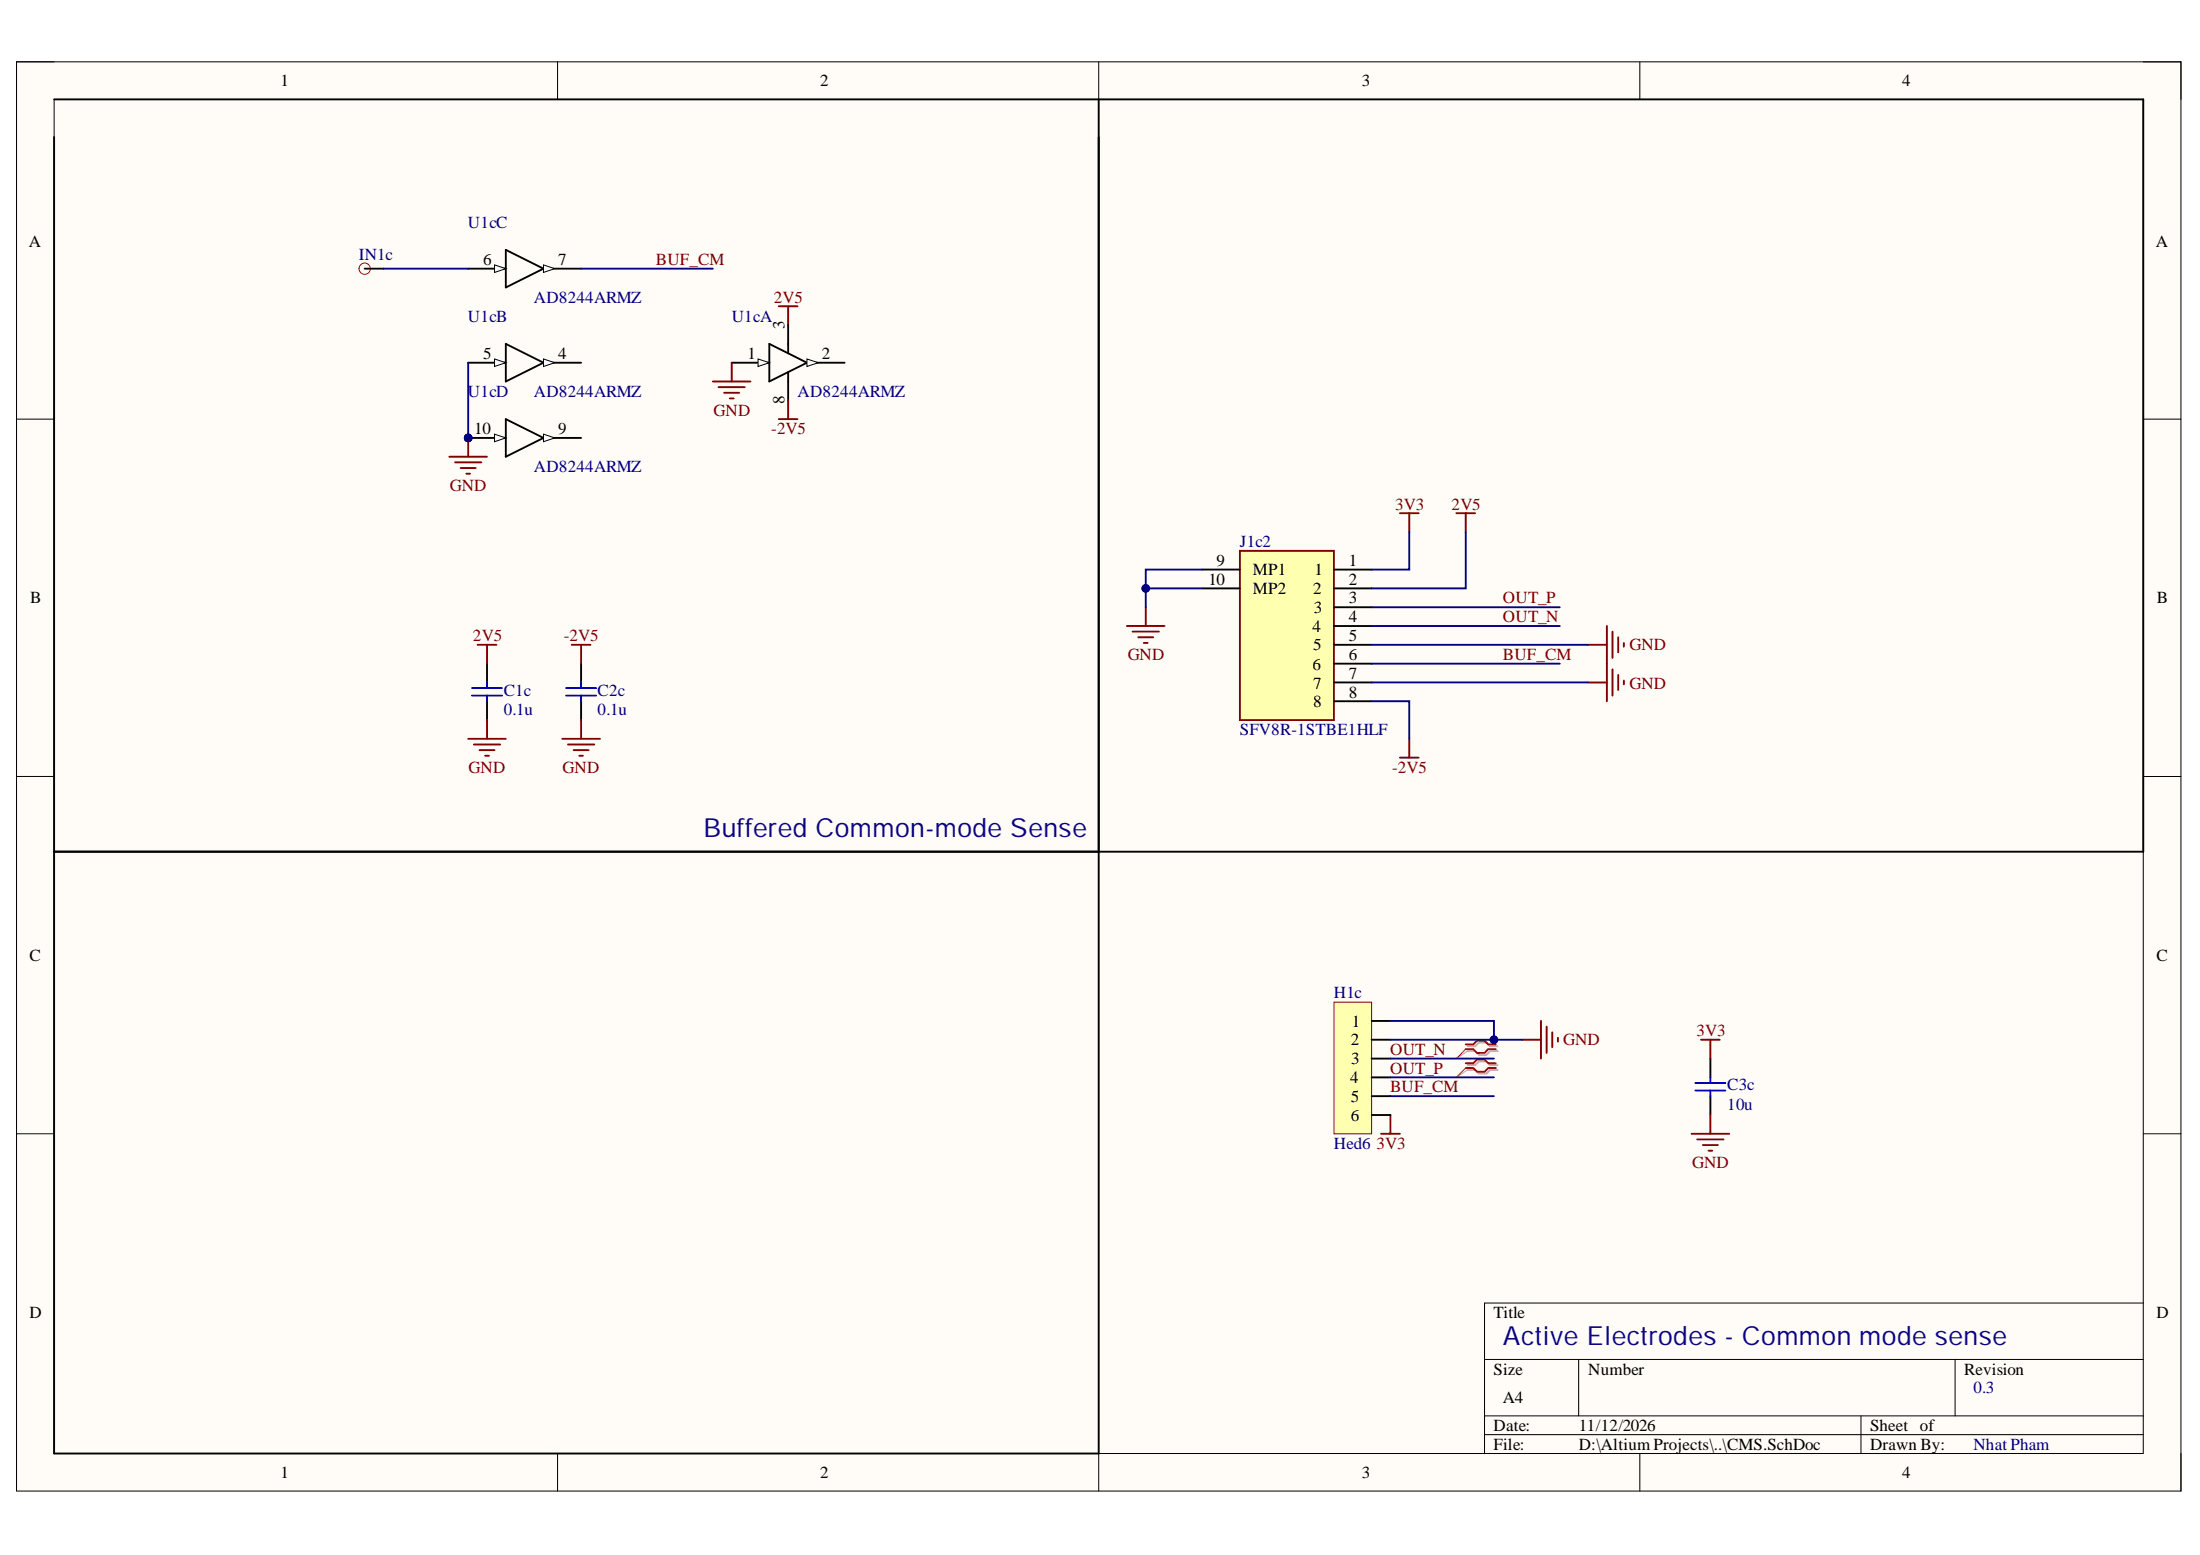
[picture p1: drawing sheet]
<svg xmlns="http://www.w3.org/2000/svg" width="297mm" height="210mm" viewBox="0 0 297 210" stroke-linecap="round" stroke-linejoin="round" font-family="sans-serif">
<path d="M2.2 8.3h292.3v193h-292.3z" fill-rule="evenodd" fill="#fffcf8"/>
<path d="M2.2 8.3h292.3v193h-292.3z" fill="none" stroke="#000" stroke-width=".14"/>
<path d="M7.3 13.4h282.1v182.8h-282.1z" fill-rule="evenodd" fill="#fffcf8"/>
<g fill="none" stroke="#000" stroke-width=".14">
<path d="M2.2 8.3h5.1M7.3 13.4h282.1v182.8h-282.1zM75.3 8.3v5.1M148.3 8.3v5.1M221.4 8.3v5.1M289.4 8.3h5.1v5.1M2.2 56.6h5.1M289.4 56.6h5.1M2.2 104.8h5.1M289.4 104.8h5.1M2.2 153h5.1M289.4 153h5.1"/>
<path d="M289.4 175.9h-89v20.3M75.3 196.2v5.1M148.3 196.2v5.1M200.4 183.5h89M200.4 191.1h89M200.4 193.7h89M213.1 183.5v7.6M221.4 196.2v5.1M251.3 191.1v5.1M264 183.5v7.6M294.5 196.2v5.1"/>
</g>
<path d="M7.3 13.4h282.1v101.6h-282.1M148.3 13.4v182.8h-141v-177.7M103.9 46.4l5.1 2.6-5.1 2.5zM106.4 46.4v1.3M106.4 50.2v3.8M109 49h5M230.9 142.9v2.5M230.9 148v2.5" fill="none" stroke="#000" stroke-width=".25"/>
<g fill="none" stroke="#800000" stroke-width=".25">
<path d="M105.1 41.3h2.6M106.4 41.3v2.6M208.1 137.8v5.1M208.8 138.6v3.5M209.6 139.3v2.1M186.5 153h2.5M187.7 150.5v2.5M205.5 140.3h2.6M210.3 140.1v.5M228.4 153h5.1M229.2 153.8h3.5M229.7 140.3h2.5"/>
<path d="M229.9 154.6h2M230.7 155.3h.5M230.9 140.3v2.6M230.9 150.5v2.5"/>
</g>
<path d="M198.2 143.8h1l.5-.5h1l.5 .5h1M198.2 144.4h1l.5 .5h1l.5-.5h1M198.2 141.2h1l.5-.5h1l.5 .5h1M198.2 141.9h1l.5 .5h1l.5-.5h1" fill="none" stroke="#d0a19e" stroke-width=".25"/>
<path d="M198.2 144.4l-1.6 1M198.2 141.9l-1.6 1" fill="none" stroke="#d0a19e" stroke-width=".14"/>
<path d="M197.9 143.5h1l.5-.5h1l.5 .5h1.1M197.9 144.2h1l.5 .5h1l.5-.5h1.1M197.9 141h1l.5-.5h1l.5 .5h1.1M197.9 141.6h1l.5 .5h1l.5-.5h1.1" fill="none" stroke="#f00" stroke-width=".25"/>
<path d="M197.9 144.2l-1.3 1.2M197.9 141.6l-1.3 1.3" fill="none" stroke="#f00" stroke-width=".14"/>
<path d="M228.9 147.2h4.1M228.9 146.2h4.1M230.9 145.4v.8M230.9 147.2v.8" fill="none" stroke="#00f" stroke-width=".25"/>
<path d="M109 48.5l1.5 .5-1.5 .5z" fill="#f8fcff"/>
<path d="M109 48.5l1.5 .5-1.5 .5z" fill="none" stroke="#000" stroke-width=".14"/>
<path d="M98.8 49h5.1M106.4 43.9v2.5" fill="none" stroke="#000" stroke-width=".25"/>
<path d="M102.3 48.5l1.6 .5-1.6 .5z" fill="#f8fcff"/>
<path d="M102.3 48.5l1.6 .5-1.6 .5z" fill="none" stroke="#000" stroke-width=".14"/>
<path d="M105.1 56.6h2.6M106.4 54v2.6" fill="none" stroke="#800000" stroke-width=".25"/>
<circle cx="49.2" cy="36.3" r=".76" fill="none" stroke="#f00" stroke-width=".14"/>
<path d="M49.2 36.3h2.6M68.3 46.4l5.1 2.6-5.1 2.5zM73.4 49h5.1" fill="none" stroke="#000" stroke-width=".25"/>
<path d="M73.4 48.5l1.5 .5-1.5 .5z" fill="#f8fcff"/>
<path d="M73.4 48.5l1.5 .5-1.5 .5z" fill="none" stroke="#000" stroke-width=".14"/>
<path d="M63.2 49h5.1" fill="none" stroke="#000" stroke-width=".25"/>
<path d="M66.8 48.5l1.5 .5-1.5 .5z" fill="#f8fcff"/>
<path d="M66.8 48.5l1.5 .5-1.5 .5z" fill="none" stroke="#000" stroke-width=".14"/>
<path d="M68.3 33.7l5.1 2.6-5.1 2.5zM73.4 36.3h5.1" fill="none" stroke="#000" stroke-width=".25"/>
<path d="M73.4 35.8l1.5 .5-1.5 .5z" fill="#f8fcff"/>
<path d="M73.4 35.8l1.5 .5-1.5 .5z" fill="none" stroke="#000" stroke-width=".14"/>
<path d="M63.2 36.3h5.1" fill="none" stroke="#000" stroke-width=".25"/>
<path d="M66.8 35.8l1.5 .5-1.5 .5z" fill="#f8fcff"/>
<path d="M66.8 35.8l1.5 .5-1.5 .5z" fill="none" stroke="#000" stroke-width=".14"/>
<path d="M68.3 56.6l5.1 2.5-5.1 2.6zM73.4 59.1h5.1" fill="none" stroke="#000" stroke-width=".25"/>
<path d="M73.4 58.6l1.5 .5-1.5 .5z" fill="#f8fcff"/>
<path d="M73.4 58.6l1.5 .5-1.5 .5z" fill="none" stroke="#000" stroke-width=".14"/>
<path d="M63.2 59.1h5.1M65.8 89.6v2.5M65.8 94.7v2.5M78.5 89.6v2.5M78.5 94.7v2.5" fill="none" stroke="#000" stroke-width=".25"/>
<g fill="none" stroke="#800000" stroke-width=".25">
<path d="M63.2 59.1v2.6M96.2 51.5h5.1M97 52.3h3.6M97.8 53h2M98.5 53.8h.5M98.8 49v2.5M60.7 61.7h5.1M61.4 62.4h3.6M62.2 63.2h2M63 63.9h.5M63.2 99.7h5.1M64.5 87h2.5"/>
<path d="M65.8 87v2.6M65.8 97.2v2.5M75.9 99.7h5.1M77.2 87h2.5M78.5 87v2.6M78.5 97.2v2.5M64 100.5h3.5M64.7 101.3h2.1M65.5 102h.5M76.7 100.5h3.5M77.4 101.3h2.1M78.2 102h.5"/>
</g>
<path d="M63.7 93.9h4.1M63.7 92.9h4.1M65.8 92.1v.8M65.8 93.9v.8M76.4 93.9h4.1M76.4 92.9h4.1M78.5 92.1v.8M78.5 93.9v.8" fill="none" stroke="#00f" stroke-width=".25"/>
<path d="M180.1 135.3h5.1v17.7h-5.1z" fill-rule="evenodd" fill="#ffffb0"/>
<path d="M180.1 135.3h5.1v17.7h-5.1z" fill="none" stroke="#800000" stroke-width=".14"/>
<path d="M185.2 137.8h2.5M185.2 140.3h2.5M185.2 142.9h2.5M185.2 145.4h2.5M185.2 148h2.5M185.2 150.5h2.5" fill="none" stroke="#000" stroke-width=".25"/>
<path d="M167.4 74.4h12.7v22.8h-12.7z" fill-rule="evenodd" fill="#ffffb0"/>
<g fill="none" stroke="#800000" stroke-width=".25">
<path d="M167.4 74.4h12.7v22.8h-12.7zM189 69.3h2.5M190.3 69.3v2.5M196.6 69.3h2.6M197.9 69.3v2.5M152.2 84.5h5M152.9 85.3h3.6M153.7 86h2M154.4 86.8h.6M154.7 82v2.5M214.4 87h2.6M217 84.5v5.1"/>
<path d="M217.7 85.3v3.5M218.5 86v2.1M219.2 86.8v.5"/>
</g>
<path d="M162.3 76.9h5.1M162.3 79.4h5.1M180.1 76.9h5.1M180.1 79.4h5.1M180.1 82h5.1M180.1 84.5h5.1M180.1 87h5.1M180.1 89.6h5.1M180.1 92.1h5.1M180.1 94.7h5.1" fill="none" stroke="#000" stroke-width=".25"/>
<path d="M187.7 140.3h17.8M187.7 148h14M187.7 145.4h14M187.7 142.9h14" fill="none" stroke="#000080" stroke-width=".25"/>
<circle cx="201.7" cy="140.4" r=".51" fill="#000080"/>
<circle cx="201.7" cy="140.4" r=".51" fill="none" stroke="#000080" stroke-width=".14"/>
<path d="M187.7 137.8h14v2.5" fill="none" stroke="#000080" stroke-width=".25"/>
<circle cx="201.7" cy="140.4" r=".51" fill="#000080"/>
<circle cx="201.7" cy="140.4" r=".51" fill="none" stroke="#000080" stroke-width=".14"/>
<path d="M51.8 36.3h11.4M78.5 36.3h17.7M63.2 49v10.1M162.3 79.4h-7.6v2.6" fill="none" stroke="#000080" stroke-width=".25"/>
<circle cx="154.7" cy="79.4" r=".51" fill="#000080"/>
<circle cx="154.7" cy="79.4" r=".51" fill="none" stroke="#000080" stroke-width=".14"/>
<path d="M162.3 76.9h-7.6v2.5" fill="none" stroke="#000080" stroke-width=".25"/>
<circle cx="154.7" cy="79.4" r=".51" fill="#000080"/>
<circle cx="154.7" cy="79.4" r=".51" fill="none" stroke="#000080" stroke-width=".14"/>
<path d="M190.3 71.8v5.1h-5.1M197.9 71.8v7.6h-12.7M185.2 94.7h5.1v5M185.2 82h25.4M185.2 84.5h25.4M185.2 89.6h25.4M185.2 87h29.2M185.2 92.1h29.2" fill="none" stroke="#000080" stroke-width=".25"/>
<path d="M190.3 99.7v2.6M214.4 92.1h2.6M217 89.6v5.1M217.7 90.3v3.6M218.5 91.1v2M219.2 91.9v.5M189 102.3h2.5" fill="none" stroke="#800000" stroke-width=".25"/>
<g font-size="3.5" fill="#11037f">
<text x="95" y="113">Buffered Common-mode Sense</text>
<text x="202.9" y="181.5">Active Electrodes - Common mode sense</text>
</g>
<g font-size="2.3">
<text x="37.9" y="11.7">1</text>
<text x="110.7" y="11.7">2</text>
<text x="183.9" y="11.7">3</text>
<text x="256.8" y="11.7">4</text>
<text x="3.9" y="33.3">A</text>
<text x="65.2" y="35.8">6</text>
<text x="75.4" y="35.8">7</text>
<text x="291.1" y="33.3">A</text>
<text x="105.9" y="44.4" transform="rotate(-90 105.9 44.4)">3</text>
<text x="65.2" y="48.5">5</text>
<text x="75.4" y="48.5">4</text>
<text x="100.9" y="48.5">1</text>
<text x="111" y="48.5">2</text>
<text x="64" y="58.6">10</text>
<text x="75.4" y="58.6">9</text>
<text x="105.9" y="54.6" transform="rotate(-90 105.9 54.6)">8</text>
<text x="164.3" y="76.4">9</text>
<text x="169.2" y="77.6">MP1</text>
<text x="177.5" y="77.6">1</text>
<text x="182.1" y="76.4">1</text>
<text x="4.1" y="81.5">B</text>
<text x="163.2" y="78.9">10</text>
<text x="169.2" y="80.2">MP2</text>
<text x="177.3" y="80.2">2</text>
<text x="177.4" y="82.7">3</text>
<text x="182.1" y="78.9">2</text>
<text x="182.1" y="81.5">3</text>
<text x="182.1" y="84">4</text>
<text x="291.2" y="81.5">B</text>
<text x="177.2" y="85.3">4</text>
<text x="177.3" y="87.8">5</text>
<text x="182.1" y="86.5">5</text>
<text x="182.1" y="89.1">6</text>
<text x="177.2" y="90.4">6</text>
<text x="177.3" y="92.9">7</text>
<text x="177.3" y="95.5">8</text>
<text x="182.1" y="91.7">7</text>
<text x="182.1" y="94.2">8</text>
<text x="4" y="129.7">C</text>
<text x="291.1" y="129.7">C</text>
<text x="182.4" y="141.1">2</text>
<text x="182.5" y="143.6">3</text>
<text x="182.5" y="138.6">1</text>
<text x="182.3" y="146.2">4</text>
<text x="182.4" y="148.8">5</text>
<text x="182.4" y="151.3">6</text>
<text x="4" y="178">D</text>
<text x="201.7" y="178">Title</text>
<text x="291.1" y="178">D</text>
<text x="201.7" y="185.6">Size</text>
<text x="214.4" y="185.6">Number</text>
<text x="265.2" y="185.6">Revision</text>
<text x="202.9" y="189.4">A4</text>
<text x="201.7" y="193.2">Date:</text>
<text x="201.7" y="195.7">File:</text>
<text x="213.2" y="193.2">11/12/2026</text>
<text x="213.2" y="195.7">D:\Altium Projects\..\CMS.SchDoc</text>
<text x="252.5" y="193.2">Sheet of</text>
<text x="252.5" y="195.7">Drawn By:</text>
<text x="37.9" y="199.5">1</text>
<text x="110.7" y="199.5">2</text>
<text x="183.9" y="199.5">3</text>
<text x="256.8" y="199.5">4</text>
</g>
<g font-size="2.3" fill="#000080">
<text x="48.5" y="35.1">IN1c</text>
<text x="63.2" y="30.8">U1cC</text>
<text x="72.1" y="40.9">AD8244ARMZ</text>
<text x="63.2" y="43.4">U1cB</text>
<text x="98.8" y="43.4">U1cA</text>
<text x="63.2" y="53.6">U1cD</text>
<text x="72.1" y="53.6">AD8244ARMZ</text>
<text x="107.7" y="53.6">AD8244ARMZ</text>
<text x="72.1" y="63.7">AD8244ARMZ</text>
<text x="167.4" y="73.8">J1c2</text>
<text x="68" y="94">C1c</text>
<text x="80.7" y="94">C2c</text>
<text x="68" y="96.5">0.1u</text>
<text x="80.7" y="96.5">0.1u</text>
<text x="167.4" y="99.3">SFV8R-1STBE1HLF</text>
<text x="180.1" y="134.8">H1c</text>
<text x="233.2" y="149.8">10u</text>
<text x="233.2" y="147.2">C3c</text>
<text x="180.1" y="155.1">Hed6</text>
<text x="266.4" y="188.1">0.3</text>
<text x="266.4" y="195.7">Nhat Pham</text>
</g>
<g font-size="2.3" fill="#800000">
<text x="88.6" y="35.8">BUF_CM</text>
<text x="104.5" y="40.9">2V5</text>
<text x="96.3" y="56.1">GND</text>
<text x="104.1" y="58.6">-2V5</text>
<text x="60.7" y="66.2">GND</text>
<text x="188.4" y="68.8">3V3</text>
<text x="196" y="68.8">2V5</text>
<text x="202.9" y="81.5">OUT_P</text>
<text x="202.9" y="84">OUT_N</text>
<text x="63.9" y="86.5">2V5</text>
<text x="76.1" y="86.5">-2V5</text>
<text x="152.3" y="89.1">GND</text>
<text x="202.9" y="89.1">BUF_CM</text>
<text x="220" y="87.8">GND</text>
<text x="220" y="92.9">GND</text>
<text x="63.3" y="104.4">GND</text>
<text x="76" y="104.4">GND</text>
<text x="188" y="104.4">-2V5</text>
<text x="187.7" y="142.4">OUT_N</text>
<text x="211" y="141.1">GND</text>
<text x="229.1" y="139.8">3V3</text>
<text x="187.7" y="147.4">BUF_CM</text>
<text x="187.7" y="144.9">OUT_P</text>
<text x="185.8" y="155.1">3V3</text>
<text x="228.5" y="157.7">GND</text>
</g>
<text font-size="1.1" fill="#000080" x="62.4" y="59.3">PIU1c010</text>
</svg>
